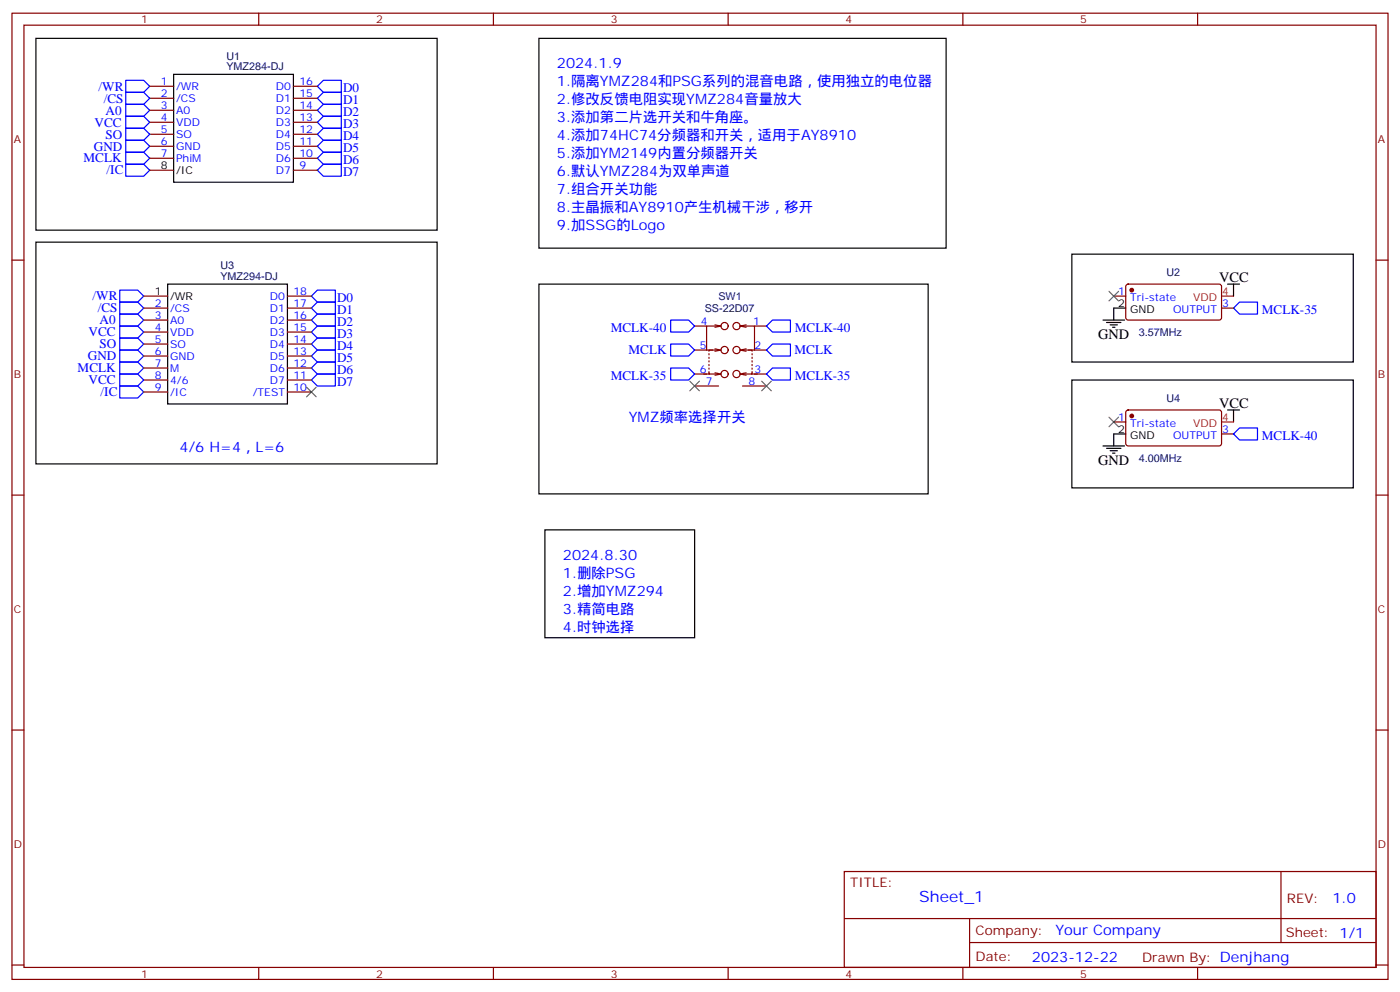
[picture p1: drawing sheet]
<svg xmlns="http://www.w3.org/2000/svg" width="412mm" height="292mm" viewBox="0 0 412 292" stroke-linecap="round" stroke-linejoin="round" font-family="sans-serif">
<g fill="none" stroke="#870000" stroke-width=".35">
<path d="M3.5 3.9h405.4v284.3h-405.4zM7.1 7.4h398.2v277.3h-398.2zM76.2 3.9v3.5M145.3 3.9v3.5M214.5 3.9v3.5M283.6 3.9v3.5M352.8 3.9v3.5M44.1 25.4h7.1M44.1 28.9h7.1M44.1 32.5h7.1M44.1 36h7.1M44.1 39.5h7.1"/>
<path d="M86.4 25.4h7.1M86.4 28.9h7.1M86.4 32.5h7.1M86.4 36h7.1M86.4 39.5h7.1M44.1 43h7.1M44.1 46.6h7.1M44.1 50.1h7.1M86.4 43h7.1M86.4 46.6h7.1M86.4 50.1h7.1M3.5 76.6h3.6"/>
<path d="M405.3 76.6h3.6M42.3 90.7h7.1M42.3 87.1h7.1M42.3 94.2h7.1M42.3 97.7h7.1M84.7 90.7h7M84.7 87.1h7M84.7 94.2h7M84.7 97.7h7M204.6 96h3.5M210.6 95.6l1.8 .4M212.4 96h-4.3v7"/>
<path d="M212.4 96l-1.8 .3M218 96h4.2v7M218 96l1.8 .3M219.8 95.6l-1.8 .4M222.2 96h3.6M328.1 87.1h3.5M331.8 83.8l.5-.2 27.1 .1 .4 .6v9.5l-.7 .4-27.1-.1-.4-.6v-9.2zM359.8 90.7h3.6M42.3 101.2h7.1M42.3 104.8h7.1M42.3 108.3h7.1M42.3 111.8h7.1"/>
<path d="M42.3 115.4h7.1M84.7 101.2h7M84.7 104.8h7M84.7 108.3h7M84.7 111.8h7M84.7 115.4h7M204.6 103h5.3M204.6 110.1h4.4M204.6 113.6h7.1M208.8 109.4v.7h2.9M208.8 104.1v.3M208.8 105.1v.4"/>
<path d="M208.8 106.2v.3M208.8 107.2v.4M208.8 108.3v.4M210.6 109.7l1.8 .4-1.8 .3M210.6 102.7l1.8 .3-1.8 .4M211.7 103h-2.9v.4M218 103l1.8 .4M218 110.1l1.8 .3M218.7 103h2.8v.4M218.7 113.6h7.1M219.8 102.7l-1.8 .3M219.8 109.7l-1.8 .4"/>
<path d="M220.5 103h5.3M221.4 110.1h4.4M221.5 109.4v.7h-2.8M221.5 104.1v.3M221.5 105.1v.4M221.5 106.2v.3M221.5 107.2v.4M221.5 108.3v.4M328.1 124.2h3.5M331.8 120.9l.5-.3 27.1 .1 .4 .7v9.4l-.7 .4h-27.1l-.4-.7v-9.1zM359.8 127.7h3.6M3.5 145.7h3.6"/>
<path d="M405.3 145.7h3.6M3.5 214.8h3.6M405.3 214.8h3.6M248.7 256.5h156.6v28.2h-156.6zM377.3 256.5v20.9M248.7 270.3h156.5M285.6 277.4h119.6M285.6 270.3v14.1M3.5 284h3.6M76.2 284.7v3.5M145.3 284.7v3.5M214.5 284.7v3.5"/>
<path d="M283.6 284.7v3.5M352.8 284.7v3.5M405.3 284h3.6"/>
<circle cx="213.4" cy="96" r="1.06"/>
<circle cx="217" cy="96" r="1.06"/>
<circle cx="213.4" cy="110.1" r="1.06"/>
<circle cx="213.4" cy="103" r="1.06"/>
<circle cx="217" cy="110.1" r="1.06"/>
<circle cx="217" cy="103" r="1.06"/>
</g>
<g fill="none" stroke="#00f" stroke-width=".35">
<path d="M37 23.6h5.3l1.8 1.8-1.8 1.8h-5.3zM37 30.7h5.3l1.8 1.8-1.8 1.7h-5.3zM37 34.2h5.3l1.8 1.8-1.8 1.7h-5.3zM37 37.7h5.3l1.8 1.8-1.8 1.8h-5.3zM37 27.2h5.3l1.8 1.7-1.8 1.8h-5.3zM93.5 25.4l1.7-1.8h5.3v3.6h-5.3zM93.5 28.9l1.7-1.7h5.3v3.5h-5.3zM95.2 30.7h5.3v3.5h-5.3l-1.7-1.7zM95.2 37.7h5.3v3.6h-5.3l-1.7-1.8zM95.2 34.2h5.3v3.5h-5.3l-1.7-1.7zM37 48.3h5.3l1.8 1.8-1.8 1.8h-5.3zM37 41.3h5.3l1.8 1.7-1.8 1.8h-5.3z"/>
<path d="M37 44.8h5.3l1.8 1.8-1.8 1.7h-5.3zM95.2 41.3h5.3v3.5h-5.3l-1.7-1.8zM95.2 44.8h5.3v3.5h-5.3l-1.7-1.7zM95.2 48.3h5.3v3.6h-5.3l-1.7-1.8zM35.3 99.5h5.3l1.7 1.7-1.7 1.8h-5.3zM35.3 96h5.3l1.7 1.7-1.7 1.8h-5.3zM35.3 92.4h5.3l1.7 1.8-1.7 1.8h-5.3zM35.3 88.9h5.3l1.7 1.8-1.7 1.7h-5.3zM35.3 85.4h5.3l1.7 1.7-1.7 1.8h-5.3zM93.5 99.5h5.3v3.5h-5.3l-1.8-1.8zM93.5 96h5.3v3.5h-5.3l-1.8-1.8zM93.5 92.4h5.3v3.6h-5.3l-1.8-1.8z"/>
<path d="M93.5 88.9h5.3v3.5h-5.3l-1.8-1.7zM93.5 85.4h5.3v3.5h-5.3l-1.8-1.8zM197.6 94.2h5.2l1.8 1.8-1.8 1.7h-5.2zM227.5 94.2h5.3v3.5h-5.3l-1.7-1.7zM365.1 88.9h5.3v3.5h-5.3l-1.7-1.7zM35.3 103h5.3l1.7 1.8-1.7 1.7h-5.3zM35.3 106.5h5.3l1.7 1.8-1.7 1.8h-5.3zM35.3 113.6h5.3l1.7 1.8-1.7 1.7h-5.3zM35.3 110.1h5.3l1.7 1.7-1.7 1.8h-5.3zM93.5 110.1h5.3v3.5h-5.3l-1.8-1.8zM93.5 106.5h5.3v3.6h-5.3l-1.8-1.8zM93.5 103h5.3v3.5h-5.3l-1.8-1.7z"/>
<path d="M197.6 101.2h5.2l1.8 1.8-1.8 1.8h-5.2zM197.6 108.3h5.2l1.8 1.8-1.8 1.7h-5.2zM227.5 101.2h5.3v3.6h-5.3l-1.7-1.8zM227.5 108.3h5.3v3.5h-5.3l-1.7-1.7zM365.1 125.9h5.3v3.6h-5.3l-1.7-1.8z"/>
</g>
<path d="M359.8 87.1h3.6M359.8 124.2h3.6" fill="none" stroke="#f00" stroke-width=".35"/>
<g fill="none" stroke="#000" stroke-width=".35">
<path d="M10.6 11.3h118.2v56.4h-118.2zM158.7 11.3h120v61.7h-120zM51.2 21.9h35.2v31.7h-35.2zM10.6 71.3h118.2v65.2h-118.2zM315.7 74.8h82.9v31.7h-82.9zM49.4 83.6h35.3v35.3h-35.3zM158.7 83.6h114.7v61.7h-114.7zM324.9 94.2h6.4M326 94.9h4.2M327 95.6h2.1M327.7 96.3h.7M331.6 90.7h-3.5v3.5"/>
<path d="M361.6 83.6h3.5M363.4 83.6v3.5M315.7 111.8h82.9v31.8h-82.9zM324.9 131.2h6.4M326 131.9h4.2M327 132.6h2.1M327.7 133.3h.7M331.6 127.7h-3.5v3.5M361.6 120.6h3.5M363.4 120.6v3.6M160.5 155.9h44.1v31.8h-44.1z"/>
</g>
<g fill="#870000" stroke="#870000" stroke-width=".35">
<circle cx="333.4" cy="85.4" r=".53"/>
<circle cx="333.4" cy="122.4" r=".53"/>
</g>
<path d="M326.7 85.7l2.8 2.8M329.5 85.7l-2.8 2.8M90.3 113.9l2.8 2.9M93.1 113.9l-2.8 2.9M203.2 112.2l2.8 2.8M206 112.2l-2.8 2.8M224.4 112.2l2.8 2.8M227.2 112.2l-2.8 2.8M326.7 122.8l2.8 2.8M329.5 122.8l-2.8 2.8" fill="none" stroke="#3c3" stroke-width=".35"/>
<text font-size="4.6" fill="#00f" x="270.8" y="265.5">Sheet_1</text>
<g font-size="4.2" fill="#00f">
<text x="164" y="20.1">2024.1.9</text>
<text x="164" y="25.4">1.隔离YMZ284和PSG系列的混音电路，使用独立的电位器</text>
<text x="164" y="30.7">2.修改反馈电阻实现YMZ284音量放大</text>
<text x="164" y="36">3.添加第二片选开关和牛角座。</text>
<text x="164" y="41.3">4.添加74HC74分频器和开关，适用于AY8910</text>
<text x="164" y="46.6">5.添加YM2149内置分频器开关</text>
<text x="164" y="51.9">6.默认YMZ284为双单声道</text>
<text x="164" y="57.2">7.组合开关功能</text>
<text x="164" y="62.4">8.主晶振和AY8910产生机械干涉，移开</text>
<text x="164" y="67.7">9.加SSG的Logo</text>
<text x="185.2" y="124.2">YMZ频率选择开关</text>
<text x="52.9" y="133">4/6 H=4，L=6</text>
<text x="165.8" y="164.7">2024.8.30</text>
<text x="165.8" y="170">1.删除PSG</text>
<text x="165.8" y="175.3">2.增加YMZ294</text>
<text x="165.8" y="180.6">3.精简电路</text>
<text x="165.8" y="185.9">4.时钟选择</text>
<text x="392.5" y="265.7">1.0</text>
<text x="310.9" y="275.3">Your Company</text>
<text x="304" y="283.1">2023-12-22</text>
</g>
<g font-size="4.2">
<text x="359.1" y="82.9">VCC</text>
<text x="323.5" y="99.8">GND</text>
<text x="359.1" y="119.9">VCC</text>
<text x="323.5" y="136.9">GND</text>
</g>
<g font-size="3.9" fill="#00f">
<text x="29" y="26.7">/WR</text>
<text x="101.1" y="27.2">D0</text>
<text x="30.6" y="30.2">/CS</text>
<text x="31.1" y="33.7">A0</text>
<text x="101.1" y="30.7">D1</text>
<text x="101.1" y="34.2">D2</text>
<text x="27.9" y="37.2">VCC</text>
<text x="31.1" y="40.8">SO</text>
<text x="101.1" y="41.3">D4</text>
<text x="101.1" y="37.7">D3</text>
<text x="24.6" y="47.8">MCLK</text>
<text x="27.7" y="44.3">GND</text>
<text x="101.1" y="44.8">D5</text>
<text x="31.4" y="51.3">/IC</text>
<text x="101.1" y="48.3">D6</text>
<text x="101.1" y="51.9">D7</text>
<text x="27.3" y="88.4">/WR</text>
<text x="99.3" y="88.9">D0</text>
<text x="28.8" y="91.9">/CS</text>
<text x="29.3" y="95.5">A0</text>
<text x="99.3" y="96">D2</text>
<text x="99.3" y="92.4">D1</text>
<text x="371.7" y="92.4">MCLK-35</text>
<text x="26.1" y="99">VCC</text>
<text x="99.3" y="99.5">D3</text>
<text x="179.9" y="97.7">MCLK-40</text>
<text x="234.1" y="97.7">MCLK-40</text>
<text x="25.9" y="106">GND</text>
<text x="29.3" y="102.5">SO</text>
<text x="99.3" y="103">D4</text>
<text x="99.3" y="106.5">D5</text>
<text x="185.1" y="104.3">MCLK</text>
<text x="234.1" y="104.3">MCLK</text>
<text x="22.9" y="109.6">MCLK</text>
<text x="26.1" y="113.1">VCC</text>
<text x="99.3" y="113.6">D7</text>
<text x="99.3" y="110.1">D6</text>
<text x="179.9" y="111.8">MCLK-35</text>
<text x="234.1" y="111.8">MCLK-35</text>
<text x="29.6" y="116.6">/IC</text>
<text x="371.7" y="129.5">MCLK-40</text>
</g>
<g font-size="3.9" fill="#800">
<text x="250.5" y="261.1">TITLE:</text>
<text x="379.1" y="265.7">REV:</text>
<text x="287.4" y="275.3">Company:</text>
<text x="378.7" y="275.9">Sheet: 1/1</text>
<text x="287.4" y="282.9">Date:</text>
<text x="336.4" y="283">Drawn By: Denjhang</text>
</g>
<g font-size="3.2" fill="#800">
<text x="41.6" y="6.9">1</text>
<text x="110.8" y="6.9">2</text>
<text x="179.9" y="6.9">3</text>
<text x="249.1" y="6.9">4</text>
<text x="318.2" y="6.9">5</text>
<text x="4.1" y="42">A</text>
<text x="405.9" y="42">A</text>
<text x="4.1" y="111.1">B</text>
<text x="405.9" y="111.1">B</text>
<text x="4.1" y="180.3">C</text>
<text x="405.9" y="180.3">C</text>
<text x="4.1" y="249.4">D</text>
<text x="405.9" y="249.4">D</text>
<text x="41.6" y="287.7">1</text>
<text x="110.8" y="287.7">2</text>
<text x="179.9" y="287.7">3</text>
<text x="249.1" y="287.7">4</text>
<text x="318.2" y="287.7">5</text>
</g>
<g font-size="3.2" fill="#000080">
<text x="66.7" y="17.6">U1</text>
<text x="66.7" y="20.7">YMZ284-DJ</text>
<text x="64.9" y="82.5">YMZ294-DJ</text>
<text x="64.9" y="79.3">U3</text>
<text x="343.6" y="81.2">U2</text>
<text x="211.6" y="88.3">SW1</text>
<text x="207.6" y="91.8">SS-22D07</text>
<text x="335.5" y="98.9">3.57MHz</text>
<text x="343.6" y="118.3">U4</text>
<text x="335.5" y="135.9">4.00MHz</text>
</g>
<g font-size="3.2" fill="#00f">
<text x="47.4" y="25">1</text>
<text x="47.4" y="28.6">2</text>
<text x="51.9" y="26.5">/WR</text>
<text x="51.9" y="30">/CS</text>
<text x="81.3" y="26.5">D0</text>
<text x="81.3" y="30">D1</text>
<text x="88.2" y="25">16</text>
<text x="88.2" y="28.6">15</text>
<text x="47.4" y="32.1">3</text>
<text x="47.4" y="35.6">4</text>
<text x="51.9" y="33.5">A0</text>
<text x="81.3" y="33.5">D2</text>
<text x="88.2" y="32.1">14</text>
<text x="88.2" y="35.6">13</text>
<text x="47.4" y="39.2">5</text>
<text x="51.9" y="37">VDD</text>
<text x="51.9" y="40.6">SO</text>
<text x="81.3" y="37">D3</text>
<text x="81.3" y="40.6">D4</text>
<text x="88.2" y="39.2">12</text>
<text x="47.4" y="42.7">6</text>
<text x="47.4" y="46.2">7</text>
<text x="51.9" y="44.1">GND</text>
<text x="51.9" y="47.6">PhiM</text>
<text x="81.3" y="44.1">D5</text>
<text x="81.3" y="47.6">D6</text>
<text x="88.2" y="42.7">11</text>
<text x="88.2" y="46.2">10</text>
<text x="81.3" y="51.2">D7</text>
<text x="88.2" y="49.7">9</text>
<text x="79.5" y="88.2">D0</text>
<text x="86.4" y="86.8">18</text>
<text x="329.4" y="86.8">1</text>
<text x="332.9" y="88.5">Tri-state</text>
<text x="45.6" y="90.3">2</text>
<text x="45.6" y="93.8">3</text>
<text x="50.1" y="91.7">/CS</text>
<text x="50.1" y="95.2">A0</text>
<text x="79.5" y="91.7">D1</text>
<text x="79.5" y="95.2">D2</text>
<text x="86.4" y="90.3">17</text>
<text x="86.4" y="93.8">16</text>
<text x="206.5" y="95.6">4</text>
<text x="221.9" y="95.6">1</text>
<text x="345.6" y="92.1">OUTPUT</text>
<text x="360" y="90.3">3</text>
<text x="45.6" y="97.4">4</text>
<text x="45.6" y="100.9">5</text>
<text x="50.1" y="98.8">VDD</text>
<text x="79.5" y="98.8">D3</text>
<text x="86.4" y="97.4">15</text>
<text x="86.4" y="100.9">14</text>
<text x="45.6" y="104.4">6</text>
<text x="45.6" y="107.9">7</text>
<text x="50.1" y="102.3">SO</text>
<text x="50.1" y="105.8">GND</text>
<text x="79.5" y="102.3">D4</text>
<text x="79.5" y="105.8">D5</text>
<text x="86.4" y="104.4">13</text>
<text x="86.4" y="107.9">12</text>
<text x="206.1" y="102.7">5</text>
<text x="222.2" y="102.7">2</text>
<text x="45.6" y="111.5">8</text>
<text x="50.1" y="109.4">M</text>
<text x="50.1" y="112.9">4/6</text>
<text x="79.5" y="109.4">D6</text>
<text x="79.5" y="112.9">D7</text>
<text x="86.4" y="111.5">11</text>
<text x="206.1" y="109.7">6</text>
<text x="207.9" y="113.2">7</text>
<text x="220.5" y="113.2">8</text>
<text x="222.2" y="109.7">3</text>
<text x="45.6" y="115">9</text>
<text x="50.1" y="116.4">/IC</text>
<text x="74.4" y="116.4">/TEST</text>
<text x="86.4" y="115">10</text>
<text x="329.4" y="123.8">1</text>
<text x="332.9" y="125.6">Tri-state</text>
<text x="345.6" y="129.1">OUTPUT</text>
<text x="360" y="127.4">3</text>
</g>
<g font-size="3.2">
<text x="47.4" y="49.7">8</text>
<text x="51.9" y="51.2">/IC</text>
<text x="45.6" y="86.8">1</text>
<text x="50.1" y="88.2">/WR</text>
<text x="329.4" y="90.3">2</text>
<text x="332.9" y="92.1">GND</text>
<text x="329.4" y="127.4">2</text>
<text x="332.9" y="129.1">GND</text>
</g>
<g font-size="3.2" fill="#f00">
<text x="351.5" y="88.5">VDD</text>
<text x="360" y="86.8">4</text>
<text x="351.5" y="125.6">VDD</text>
<text x="360" y="123.8">4</text>
</g>
</svg>
